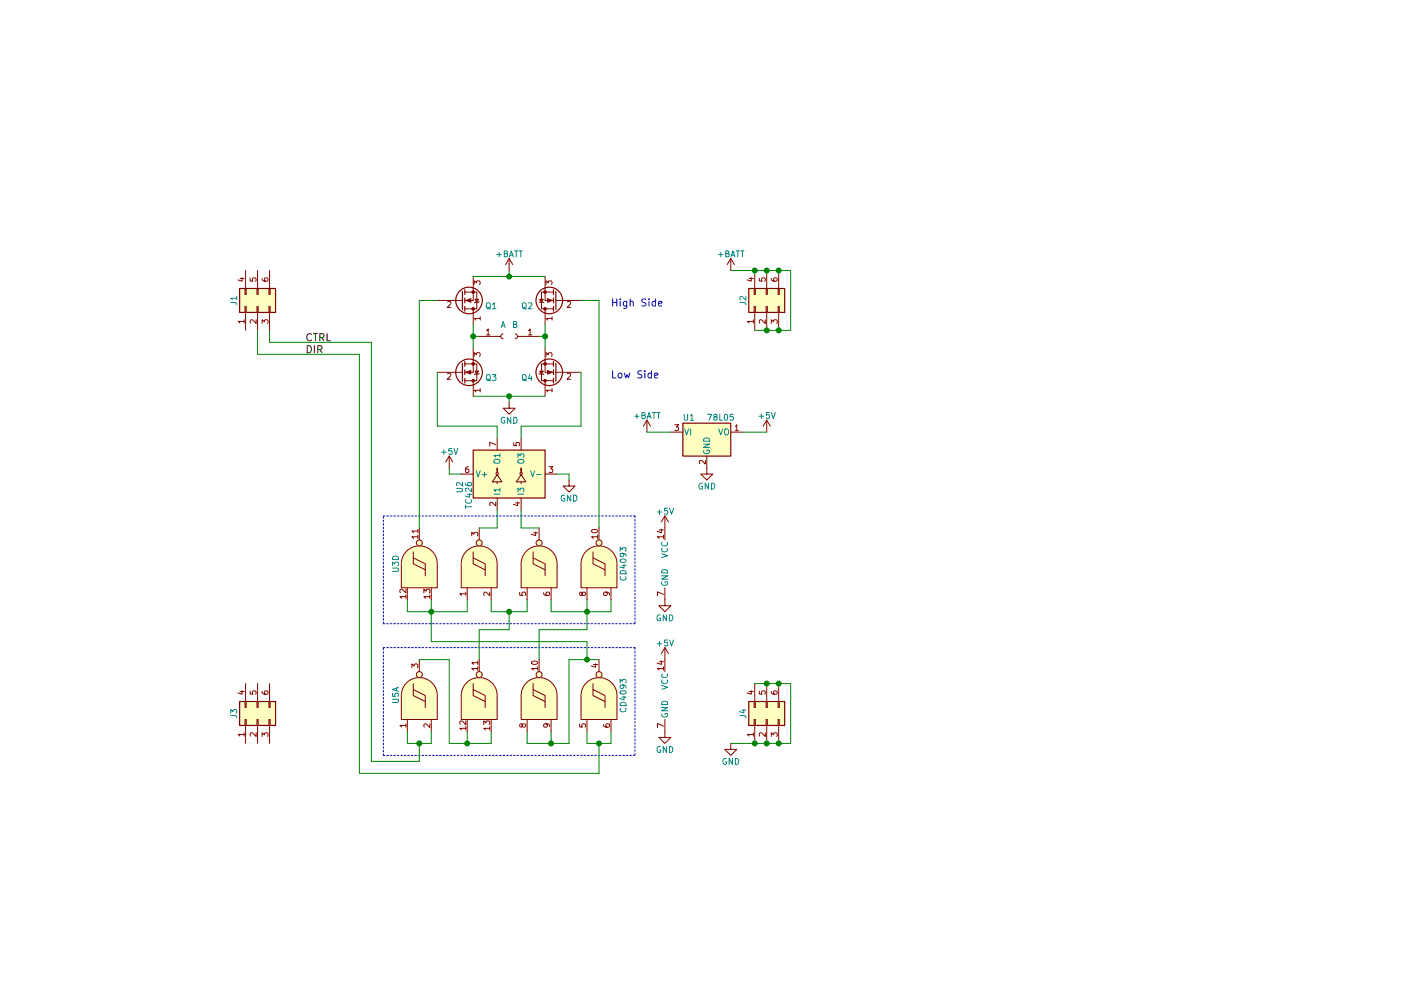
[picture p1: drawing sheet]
EESchema Schematic File Version 2
LIBS:power
LIBS:device
LIBS:switches
LIBS:relays
LIBS:motors
LIBS:transistors
LIBS:conn
LIBS:linear
LIBS:regul
LIBS:74xx
LIBS:cmos4000
LIBS:adc-dac
LIBS:memory
LIBS:xilinx
LIBS:microcontrollers
LIBS:dsp
LIBS:microchip
LIBS:analog_switches
LIBS:motorola
LIBS:texas
LIBS:intel
LIBS:audio
LIBS:interface
LIBS:digital-audio
LIBS:philips
LIBS:display
LIBS:cypress
LIBS:siliconi
LIBS:opto
LIBS:atmel
LIBS:contrib
LIBS:valves
LIBS:cd4093
LIBS:motor-module-cache
EELAYER 25 0
EELAYER END
$Descr A4 11693 8268
encoding utf-8
Sheet 1 1
Title ""
Date ""
Rev ""
Comp ""
Comment1 ""
Comment2 ""
Comment3 ""
Comment4 ""
$EndDescr
$Comp
L ICL7667 U2
U 1 1
P 4250 3950
F 0 "U2" H 4190 4365 50  0000 R CNN
F 1 "TC426" H 4190 4290 50  0000 R CNN
F 2 "" H 4400 3100 50  0001 L CNN
F 3 "" H 4450 3650 50  0001 C CNN
	1    4250 3950
	0    -1   -1   0   
$EndComp
$Comp
L Conn_02x03_Top_Bottom J1
U 1 1
P 2150 2550
F 0 "J1" H 2200 2750 50  0000 C CNN
F 1 "Conn_02x03_Top_Bottom" H 2200 2350 50  0001 C CNN
F 2 "" H 2150 2550 50  0001 C CNN
F 3 "" H 2150 2550 50  0001 C CNN
	1    2150 2550
	0    -1   -1   0   
$EndComp
$Comp
L CD4093 U4
U 1 1
P 4000 4700
F 0 "U4" H 4000 4900 50  0001 C CNN
F 1 "CD4093" H 4000 4500 50  0001 C CNN
F 2 "Housings_SOIC:SOIC-14_3.9x8.7mm_Pitch1.27mm" H 4000 4700 50  0001 C CNN
F 3 "" H 4000 4700 50  0001 C CNN
	1    4000 4700
	0    -1   -1   0   
$EndComp
$Comp
L CD4093 U5
U 1 1
P 3500 5800
F 0 "U5" H 3500 6000 50  0000 C CNN
F 1 "CD4093" H 3500 5600 50  0001 C CNN
F 2 "Housings_SOIC:SOIC-14_3.9x8.7mm_Pitch1.27mm" H 3500 5800 50  0001 C CNN
F 3 "" H 3500 5800 50  0001 C CNN
	1    3500 5800
	0    -1   -1   0   
$EndComp
Wire Wire Line
	4000 4400 4150 4400
Wire Wire Line
	4150 4400 4150 4250
Wire Wire Line
	4350 4250 4350 4400
Wire Wire Line
	4350 4400 4500 4400
Wire Wire Line
	3400 5000 3400 5100
Wire Wire Line
	3400 5100 3900 5100
Wire Wire Line
	3600 5000 3600 5350
Wire Wire Line
	3900 5100 3900 5000
Connection ~ 3600 5100
Wire Wire Line
	4100 5000 4100 5100
Wire Wire Line
	4100 5100 4400 5100
Wire Wire Line
	4400 5100 4400 5000
Wire Wire Line
	4600 5000 4600 5100
Wire Wire Line
	4600 5100 5100 5100
Wire Wire Line
	4900 5000 4900 5250
Wire Wire Line
	5100 5100 5100 5000
Connection ~ 4900 5100
Wire Notes Line
	5300 4300 5300 5200
Wire Notes Line
	5300 5200 3200 5200
Wire Notes Line
	3200 5200 3200 4300
Wire Notes Line
	3200 4300 5300 4300
Wire Notes Line
	5300 5400 5300 6300
Wire Notes Line
	5300 6300 3200 6300
Wire Notes Line
	3200 6300 3200 5400
Wire Notes Line
	3200 5400 5300 5400
Wire Wire Line
	4750 5500 5000 5500
Wire Wire Line
	4750 6200 4750 5500
Wire Wire Line
	4400 6200 4750 6200
Wire Wire Line
	4600 6200 4600 6100
Wire Wire Line
	4400 6200 4400 6100
Connection ~ 4600 6200
Wire Wire Line
	3500 5500 3750 5500
Wire Wire Line
	3750 5500 3750 6200
Wire Wire Line
	3750 6200 4100 6200
Wire Wire Line
	3900 6200 3900 6100
Wire Wire Line
	4100 6200 4100 6100
Connection ~ 3900 6200
Wire Wire Line
	4500 5500 4500 5250
Wire Wire Line
	4500 5250 4900 5250
Wire Wire Line
	4000 5500 4000 5250
Wire Wire Line
	4000 5250 4250 5250
Wire Wire Line
	4250 5250 4250 5100
Connection ~ 4250 5100
Wire Wire Line
	4900 6100 4900 6200
Wire Wire Line
	4900 6200 5100 6200
Wire Wire Line
	5100 6200 5100 6100
Wire Wire Line
	3600 6200 3600 6100
Wire Wire Line
	3400 6200 3600 6200
Wire Wire Line
	3400 6200 3400 6100
Connection ~ 3500 6200
Connection ~ 5000 6200
$Comp
L +5V #PWR01
U 1 1
P 3750 3900
F 0 "#PWR01" H 3750 3750 50  0001 C CNN
F 1 "+5V" H 3750 4040 50  0000 C CNN
F 2 "" H 3750 3900 50  0001 C CNN
F 3 "" H 3750 3900 50  0001 C CNN
	1    3750 3900
	1    0    0    -1  
$EndComp
Wire Wire Line
	3850 3950 3750 3950
Wire Wire Line
	3750 3950 3750 3900
$Comp
L GND #PWR02
U 1 1
P 4750 4000
F 0 "#PWR02" H 4750 3750 50  0001 C CNN
F 1 "GND" H 4750 3850 50  0000 C CNN
F 2 "" H 4750 4000 50  0001 C CNN
F 3 "" H 4750 4000 50  0001 C CNN
	1    4750 4000
	1    0    0    -1  
$EndComp
Wire Wire Line
	4750 4000 4750 3950
Wire Wire Line
	4750 3950 4650 3950
Wire Wire Line
	3500 2500 3500 4400
$Comp
L Conn_02x03_Top_Bottom J2
U 1 1
P 6400 2550
F 0 "J2" H 6450 2750 50  0000 C CNN
F 1 "Conn_02x03_Top_Bottom" H 6450 2350 50  0001 C CNN
F 2 "" H 6400 2550 50  0001 C CNN
F 3 "" H 6400 2550 50  0001 C CNN
	1    6400 2550
	0    -1   -1   0   
$EndComp
Wire Wire Line
	6300 2750 6600 2750
Connection ~ 6400 2750
Wire Wire Line
	6100 2250 6600 2250
Connection ~ 6400 2250
Wire Wire Line
	6600 2250 6600 2750
Connection ~ 6500 2750
Connection ~ 6500 2250
$Comp
L +BATT #PWR03
U 1 1
P 6100 2250
F 0 "#PWR03" H 6100 2100 50  0001 C CNN
F 1 "+BATT" H 6100 2390 50  0000 C CNN
F 2 "" H 6100 2250 50  0001 C CNN
F 3 "" H 6100 2250 50  0001 C CNN
	1    6100 2250
	1    0    0    -1  
$EndComp
$Comp
L Conn_02x03_Top_Bottom J3
U 1 1
P 2150 6000
F 0 "J3" H 2200 6200 50  0000 C CNN
F 1 "Conn_02x03_Top_Bottom" H 2200 5800 50  0001 C CNN
F 2 "" H 2150 6000 50  0001 C CNN
F 3 "" H 2150 6000 50  0001 C CNN
	1    2150 6000
	0    -1   -1   0   
$EndComp
$Comp
L Conn_02x03_Top_Bottom J4
U 1 1
P 6400 6000
F 0 "J4" H 6450 6200 50  0000 C CNN
F 1 "Conn_02x03_Top_Bottom" H 6450 5800 50  0001 C CNN
F 2 "" H 6400 6000 50  0001 C CNN
F 3 "" H 6400 6000 50  0001 C CNN
	1    6400 6000
	0    -1   -1   0   
$EndComp
Wire Wire Line
	6300 5700 6600 5700
Connection ~ 6400 5700
Wire Wire Line
	6100 6200 6600 6200
Connection ~ 6400 6200
Wire Wire Line
	6600 6200 6600 5700
Connection ~ 6500 6200
Connection ~ 6500 5700
$Comp
L GND #PWR04
U 1 1
P 6100 6200
F 0 "#PWR04" H 6100 5950 50  0001 C CNN
F 1 "GND" H 6100 6050 50  0000 C CNN
F 2 "" H 6100 6200 50  0001 C CNN
F 3 "" H 6100 6200 50  0001 C CNN
	1    6100 6200
	1    0    0    -1  
$EndComp
Connection ~ 6300 6200
Connection ~ 6300 2250
$Comp
L CD4093 U3
U 2 1
P 4500 4700
F 0 "U3" H 4500 4900 50  0001 C CNN
F 1 "HEF4093B" H 4500 4500 50  0001 C CNN
F 2 "Housings_SOIC:SOIC-14_3.9x8.7mm_Pitch1.27mm" H 4500 4700 50  0001 C CNN
F 3 "" H 4500 4700 50  0001 C CNN
	2    4500 4700
	0    -1   -1   0   
$EndComp
$Comp
L CD4093 U4
U 3 1
P 5000 4700
F 0 "U4" H 5000 4900 50  0001 C CNN
F 1 "CD4093" H 5000 4500 50  0000 C CNN
F 2 "Housings_SOIC:SOIC-14_3.9x8.7mm_Pitch1.27mm" H 5000 4700 50  0001 C CNN
F 3 "" H 5000 4700 50  0001 C CNN
	3    5000 4700
	0    -1   -1   0   
$EndComp
$Comp
L CD4093 U3
U 4 1
P 3500 4700
F 0 "U3" H 3500 4900 50  0000 C CNN
F 1 "HEF4093B" H 3500 4500 50  0001 C CNN
F 2 "Housings_SOIC:SOIC-14_3.9x8.7mm_Pitch1.27mm" H 3500 4700 50  0001 C CNN
F 3 "" H 3500 4700 50  0001 C CNN
	4    3500 4700
	0    -1   -1   0   
$EndComp
$Comp
L CD4093 U3
U 5 1
P 5550 4700
F 0 "U3" H 5550 4900 50  0001 C CNN
F 1 "HEF4093B" H 5550 4500 50  0001 C CNN
F 2 "Housings_SOIC:SOIC-14_3.9x8.7mm_Pitch1.27mm" H 5550 4700 50  0001 C CNN
F 3 "" H 5550 4700 50  0001 C CNN
	5    5550 4700
	1    0    0    -1  
$EndComp
$Comp
L +5V #PWR05
U 1 1
P 5550 4400
F 0 "#PWR05" H 5550 4250 50  0001 C CNN
F 1 "+5V" H 5550 4540 50  0000 C CNN
F 2 "" H 5550 4400 50  0001 C CNN
F 3 "" H 5550 4400 50  0001 C CNN
	1    5550 4400
	1    0    0    -1  
$EndComp
$Comp
L GND #PWR06
U 1 1
P 5550 5000
F 0 "#PWR06" H 5550 4750 50  0001 C CNN
F 1 "GND" H 5550 4850 50  0000 C CNN
F 2 "" H 5550 5000 50  0001 C CNN
F 3 "" H 5550 5000 50  0001 C CNN
	1    5550 5000
	1    0    0    -1  
$EndComp
$Comp
L Q_NMOS_DGS Q3
U 1 1
P 3850 3100
F 0 "Q3" H 4050 3150 50  0000 L CNN
F 1 "Q_NMOS_DGS" H 4050 3050 50  0001 L CNN
F 2 "" H 4050 3200 50  0001 C CNN
F 3 "" H 3850 3100 50  0001 C CNN
	1    3850 3100
	1    0    0    1   
$EndComp
$Comp
L Q_NMOS_DGS Q1
U 1 1
P 3850 2500
F 0 "Q1" H 4050 2550 50  0000 L CNN
F 1 "Q_NMOS_DGS" H 4050 2450 50  0001 L CNN
F 2 "" H 4050 2600 50  0001 C CNN
F 3 "" H 3850 2500 50  0001 C CNN
	1    3850 2500
	1    0    0    1   
$EndComp
$Comp
L Q_NMOS_DGS Q4
U 1 1
P 4650 3100
F 0 "Q4" H 4850 3150 50  0000 L CNN
F 1 "Q_NMOS_DGS" H 4850 3050 50  0001 L CNN
F 2 "" H 4850 3200 50  0001 C CNN
F 3 "" H 4650 3100 50  0001 C CNN
	1    4650 3100
	-1   0    0    1   
$EndComp
$Comp
L Q_NMOS_DGS Q2
U 1 1
P 4650 2500
F 0 "Q2" H 4850 2550 50  0000 L CNN
F 1 "Q_NMOS_DGS" H 4850 2450 50  0001 L CNN
F 2 "" H 4850 2600 50  0001 C CNN
F 3 "" H 4650 2500 50  0001 C CNN
	1    4650 2500
	-1   0    0    1   
$EndComp
Wire Wire Line
	4550 2700 4550 2900
Wire Wire Line
	3950 2700 3950 2900
Wire Wire Line
	3650 3100 3650 3550
Wire Wire Line
	3650 3550 4150 3550
Wire Wire Line
	4150 3550 4150 3650
Wire Wire Line
	4350 3650 4350 3550
Wire Wire Line
	4350 3550 4850 3550
Wire Wire Line
	4850 3550 4850 3100
Wire Wire Line
	3950 3300 4550 3300
Wire Wire Line
	4250 3300 4250 3350
Connection ~ 4250 3300
Wire Wire Line
	3950 2300 4550 2300
Wire Wire Line
	4250 2300 4250 2250
Connection ~ 4250 2300
$Comp
L +BATT #PWR07
U 1 1
P 4250 2250
F 0 "#PWR07" H 4250 2100 50  0001 C CNN
F 1 "+BATT" H 4250 2390 50  0000 C CNN
F 2 "" H 4250 2250 50  0001 C CNN
F 3 "" H 4250 2250 50  0001 C CNN
	1    4250 2250
	1    0    0    -1  
$EndComp
$Comp
L GND #PWR08
U 1 1
P 4250 3350
F 0 "#PWR08" H 4250 3100 50  0001 C CNN
F 1 "GND" H 4250 3200 50  0000 C CNN
F 2 "" H 4250 3350 50  0001 C CNN
F 3 "" H 4250 3350 50  0001 C CNN
	1    4250 3350
	1    0    0    -1  
$EndComp
Wire Wire Line
	3950 2800 4000 2800
Connection ~ 3950 2800
Wire Wire Line
	4550 2800 4500 2800
Connection ~ 4550 2800
$Comp
L Conn_01x01_Female A
U 1 1
P 4200 2800
F 0 "A" H 4200 2900 50  0000 C CNN
F 1 "Conn_01x01_Female" H 4200 2700 50  0001 C CNN
F 2 "" H 4200 2800 50  0001 C CNN
F 3 "" H 4200 2800 50  0001 C CNN
	1    4200 2800
	1    0    0    -1  
$EndComp
Wire Wire Line
	3500 2500 3650 2500
$Comp
L Conn_01x01_Female B
U 1 1
P 4300 2800
F 0 "B" H 4300 2900 50  0000 C CNN
F 1 "Conn_01x01_Female" H 4300 2700 50  0001 C CNN
F 2 "" H 4300 2800 50  0001 C CNN
F 3 "" H 4300 2800 50  0001 C CNN
	1    4300 2800
	-1   0    0    -1  
$EndComp
Wire Wire Line
	4850 2500 5000 2500
Wire Wire Line
	5000 2500 5000 4400
$Comp
L CD4093 U4
U 2 1
P 5000 5800
F 0 "U4" H 5000 6000 50  0001 C CNN
F 1 "CD4093" H 5000 5600 50  0000 C CNN
F 2 "Housings_SOIC:SOIC-14_3.9x8.7mm_Pitch1.27mm" H 5000 5800 50  0001 C CNN
F 3 "" H 5000 5800 50  0001 C CNN
	2    5000 5800
	0    -1   -1   0   
$EndComp
$Comp
L CD4093 U5
U 3 1
P 4500 5800
F 0 "U5" H 4500 6000 50  0001 C CNN
F 1 "CD4093" H 4500 5600 50  0001 C CNN
F 2 "Housings_SOIC:SOIC-14_3.9x8.7mm_Pitch1.27mm" H 4500 5800 50  0001 C CNN
F 3 "" H 4500 5800 50  0001 C CNN
	3    4500 5800
	0    -1   -1   0   
$EndComp
$Comp
L CD4093 U6
U 4 1
P 4000 5800
F 0 "U6" H 4000 6000 50  0001 C CNN
F 1 "HEF4093B" H 4000 5600 50  0001 C CNN
F 2 "Housings_SOIC:SOIC-14_3.9x8.7mm_Pitch1.27mm" H 4000 5800 50  0001 C CNN
F 3 "" H 4000 5800 50  0001 C CNN
	4    4000 5800
	0    -1   -1   0   
$EndComp
$Comp
L CD4093 U6
U 5 1
P 5550 5800
F 0 "U6" H 5550 6000 50  0001 C CNN
F 1 "HEF4093B" H 5550 5600 50  0001 C CNN
F 2 "Housings_SOIC:SOIC-14_3.9x8.7mm_Pitch1.27mm" H 5550 5800 50  0001 C CNN
F 3 "" H 5550 5800 50  0001 C CNN
	5    5550 5800
	1    0    0    -1  
$EndComp
$Comp
L GND #PWR09
U 1 1
P 5550 6100
F 0 "#PWR09" H 5550 5850 50  0001 C CNN
F 1 "GND" H 5550 5950 50  0000 C CNN
F 2 "" H 5550 6100 50  0001 C CNN
F 3 "" H 5550 6100 50  0001 C CNN
	1    5550 6100
	1    0    0    -1  
$EndComp
$Comp
L +5V #PWR010
U 1 1
P 5550 5500
F 0 "#PWR010" H 5550 5350 50  0001 C CNN
F 1 "+5V" H 5550 5640 50  0000 C CNN
F 2 "" H 5550 5500 50  0001 C CNN
F 3 "" H 5550 5500 50  0001 C CNN
	1    5550 5500
	1    0    0    -1  
$EndComp
Wire Wire Line
	2250 2750 2250 2850
Wire Wire Line
	2250 2850 3100 2850
Wire Wire Line
	3100 2850 3100 6350
Wire Wire Line
	3100 6350 3500 6350
Wire Wire Line
	3500 6350 3500 6200
Wire Wire Line
	2150 2750 2150 2950
Wire Wire Line
	2150 2950 3000 2950
Wire Wire Line
	3000 2950 3000 6450
Wire Wire Line
	3000 6450 5000 6450
Wire Wire Line
	5000 6450 5000 6200
Wire Wire Line
	4900 5500 4900 5350
Wire Wire Line
	4900 5350 3600 5350
Connection ~ 4900 5500
Text Label 2550 2950 0    60   ~ 0
DIR
Text Label 2550 2850 0    60   ~ 0
CTRL
$Comp
L L78L05_TO92 U1
U 1 1
P 5900 3600
F 0 "U1" H 5750 3725 50  0000 C CNN
F 1 "78L05" H 5900 3725 50  0000 L CNN
F 2 "TO_SOT_Packages_THT:TO-92_Inline_Narrow_Oval" H 5900 3825 50  0001 C CIN
F 3 "" H 5900 3550 50  0001 C CNN
	1    5900 3600
	1    0    0    -1  
$EndComp
$Comp
L GND #PWR011
U 1 1
P 5900 3900
F 0 "#PWR011" H 5900 3650 50  0001 C CNN
F 1 "GND" H 5900 3750 50  0000 C CNN
F 2 "" H 5900 3900 50  0001 C CNN
F 3 "" H 5900 3900 50  0001 C CNN
	1    5900 3900
	1    0    0    -1  
$EndComp
$Comp
L +BATT #PWR012
U 1 1
P 5400 3600
F 0 "#PWR012" H 5400 3450 50  0001 C CNN
F 1 "+BATT" H 5400 3740 50  0000 C CNN
F 2 "" H 5400 3600 50  0001 C CNN
F 3 "" H 5400 3600 50  0001 C CNN
	1    5400 3600
	1    0    0    -1  
$EndComp
Wire Wire Line
	5600 3600 5400 3600
$Comp
L +5V #PWR013
U 1 1
P 6400 3600
F 0 "#PWR013" H 6400 3450 50  0001 C CNN
F 1 "+5V" H 6400 3740 50  0000 C CNN
F 2 "" H 6400 3600 50  0001 C CNN
F 3 "" H 6400 3600 50  0001 C CNN
	1    6400 3600
	1    0    0    -1  
$EndComp
Wire Wire Line
	6400 3600 6200 3600
Text Notes 5100 2550 0    60   ~ 0
High Side
Text Notes 5100 3150 0    60   ~ 0
Low Side
$EndSCHEMATC
